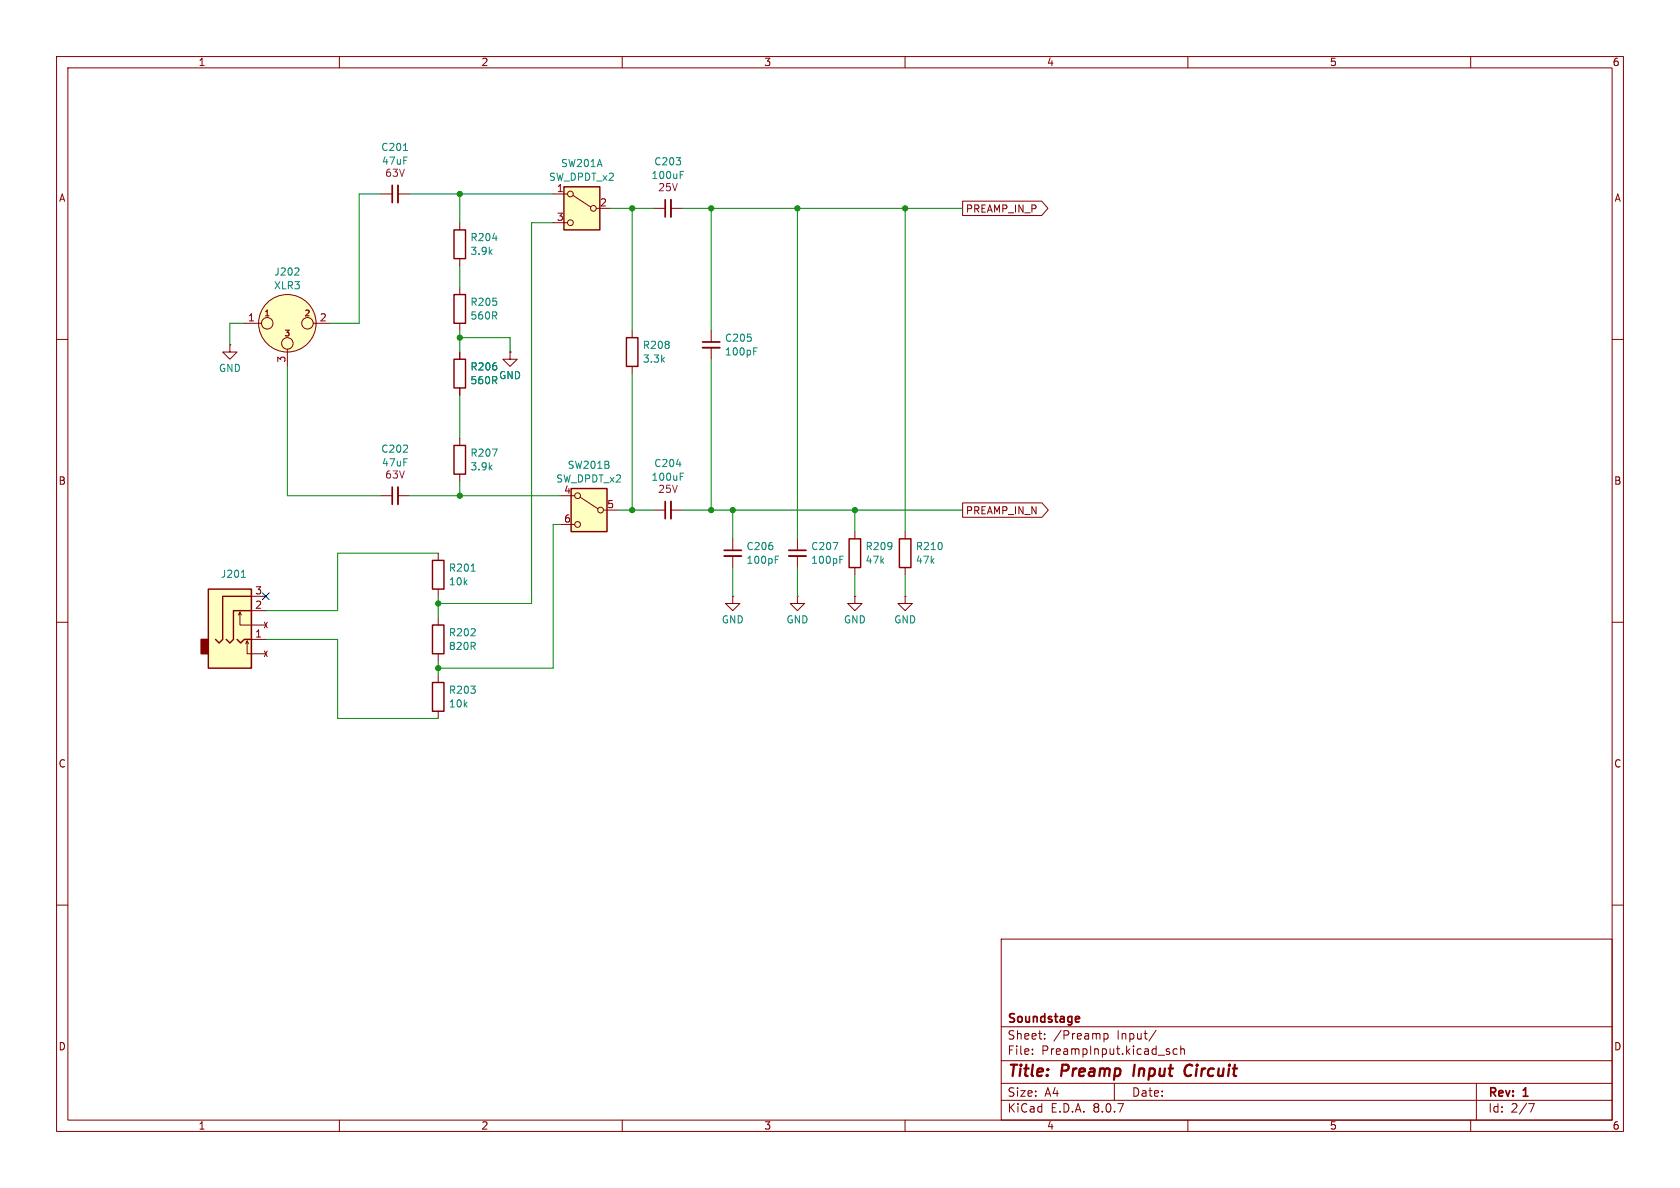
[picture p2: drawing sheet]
<svg xmlns="http://www.w3.org/2000/svg" width="297mm" height="210mm" viewBox="0 0 297 210" stroke-linecap="round" stroke-linejoin="round" font-family="sans-serif">
<g fill="none" stroke="#840000" stroke-width=".18">
<path d="M10 10h277v190h-277zM12 12h273v186h-273zM60 10v2M110 10v2M160 10v2M210 10v2M260 10v2M125.7 58.4v2.1M10 60h2M125.7 61.5v2M285 60h2M129.5 95.3v2"/>
<path d="M129.5 98.3v2M141 95.3v2M141 98.3v2M160 94v1.3M10 110h2M129.5 105.4v1.3h1.3l-1.3 1.3-1.2-1.3h1.2M129.5 105.4h.1M141 105.4v1.3h1.2l-1.2 1.3-1.3-1.3h1.3M141 105.4h.1M160 100.3v1.3M285 110h2M10 160h2"/>
<path d="M177 166h108v32h-108zM285 160h2M60 198v2M110 198v2M160 198v2M177 194.5h108M177 191.5h108M177 187.5h108M177 181.5h108M182.5 186.3v.1M182.5 185.5v.1M184.7 183.6v.1"/>
<path d="M184.7 182.8v.1M195.2 182.7v1.5M195.2 182.8l.4-.1 .3 .3v.4l-.2 .2h-.5M197 191.5v3M204.4 182.1l-1.3 2M206.4 185.9l.3 .1 .1 .2-.2 .2h-.3M206.4 185.4l.3 .1M208.1 185.5l-.4-.1-.3 .3v.4l.1 .2h.6M208.7 185.5l.3-.1 .3 .1 .1 .9M208.7 184.9v1.5M210 198v2M260 198v2"/>
<path d="M261 191.5v6.5M270.2 195.1h1l-.6 1.5"/>
</g>
<path d="M200.6 188.2l-.3 2M210.4 188.2a1.13 1.13 0 0 0-.9 .7 1.13 1.13 0 0 0 .2 1.2l.3 .1 .5-.1" fill="none" stroke="#840000" stroke-width=".4"/>
<path d="M124.2 60.5h3.1M128 97.3h3.1M139.4 97.3h3.1M190.6 179.7l.2 .3-.7 .2M190.8 180.6l-.2 .1" fill="none" stroke="#840000" stroke-width=".3"/>
<path d="M124.2 61.5h3.1M128 98.3h3.1M139.4 98.3h3.1" fill="none" stroke="#840000" stroke-width=".33"/>
<path d="M133.2 62.1h.5M133.2 61.5h.6M137.1 98.9h.4M137.1 98.3h.6M147.3 95.9h.8l-.5 1.3M148.5 98.9h.4M148.5 98.3h.6" fill="none" stroke="#008484" stroke-width=".18"/>
<path d="M159 95.3h2v5h-2z" fill="none" stroke="#840000" stroke-width=".25"/>
<path d="M36.8 104.1h7.6v14h-7.6z" fill="#ffffc2"/>
<path d="M35.6 113h1.2v2.6h-1.2z" fill="#840000" stroke="#840000" stroke-width=".25"/>
<path d="M80.3 40.6h2v5.1h-2zM110.7 59.7h2.1v5.1h-2.1zM76.5 99.1h2v5h-2zM150.1 95.3h2v5h-2zM36.8 104.1h7.6v14h-7.6zM41.9 113l.6 .7 .7-.7h1.2M44.4 108h-3.1v5l-.7 .7-.6-.7M44.4 105.4h-5v7.6l-.7 .7-.6-.7M76.5 110.5h2v5.1h-2zM76.5 120.7h2v5h-2z" fill="none" stroke="#840000" stroke-width=".25"/>
<g fill="none" stroke="#840000" stroke-width=".18">
<path d="M67.3 34.3h2M70.4 34.3h2M81.3 39.4v1.2M43.2 57.2h3M55.4 57.2h3M81.3 45.7v1.3M111.8 58.4v1.3M40.6 61v1.2h1.3l-1.3 1.3-1.2-1.3h1.2M40.6 61h.1M50.8 61.7v3.1M90.2 62.2v1.3h1.2l-1.2 1.3-1.3-1.3h1.3M90.2 62.2h.1"/>
<path d="M111.8 64.8v1.2M77.5 97.8v1.3M115.6 90.2h2M118.6 90.2h2M151.1 94v1.3M42.2 108.7l.2-.5v2.3h4.6M42.4 108.2l.3 .5M43.4 113.8l.3-.5v2.3h3.3M43.7 113.3l.2 .5M44.4 113h2.6M44.4 108h2.6M44.4 105.4h2.6"/>
<path d="M46.7 115.1l.5 1M46.7 110l.5 1M47.2 115.1l-.5 1M47.2 110l-.5 1M77.5 104.1v1.3M77.5 109.2v1.3M77.5 115.6v1.2M77.5 119.4v1.3M151.1 105.4v1.3h1.3l-1.3 1.3-1.2-1.3h1.2M151.1 105.4h.1M151.1 100.3v1.3M160 105.4v1.3h1.3l-1.3 1.3-1.3-1.3h1.3"/>
<path d="M160 105.4h.1M77.5 125.7v1.3"/>
<circle cx="47.2" cy="57.1" r="1.02"/>
<circle cx="50.8" cy="57.2" r="5.1"/>
<circle cx="54.4" cy="57.1" r="1.02"/>
<circle cx="50.8" cy="60.7" r="1.02"/>
</g>
<path d="M71.3 26.6h.8M52.7 47.4l.2 .2-.1 .3-.7 .7h.8M87.1 42.1h.8M119.6 82.1h.8M120.3 84.2h.4M120.3 83.6h.6M42.7 102.1h.7M83.3 101h.7" fill="none" stroke="#008484" stroke-width=".18"/>
<circle cx="50.8" cy="57.2" r="5.1" fill="#ffffc2" stroke="#ffffc2" stroke-width=".18"/>
<path d="M70.4 32.8v3M118.6 88.6v3.1" fill="none" stroke="#840000" stroke-width=".33"/>
<path d="M69.3 32.8v3M117.6 88.6v3.1" fill="none" stroke="#840000" stroke-width=".3"/>
<path d="M101 86.4h6.3v7.6h-6.3z" fill="#ffffc2"/>
<g fill="none" stroke="#840000" stroke-width=".18">
<path d="M115.6 36.8h2M118.6 36.8h2M81.3 50.8v1.3M81.3 57.2v1.2M81.3 62.2v1.3M81.3 68.6v1.3M81.3 77.5v1.2M67.3 87.6h2M70.4 87.6h2M81.3 83.8v1.3M99.1 87.6h2.5M99.1 92.7h2.5"/>
<path d="M102.6 87.9l3.1 2M106.7 90.2h2.5"/>
<circle cx="102.1" cy="87.6" r=".51"/>
<circle cx="102.1" cy="92.7" r=".51"/>
<circle cx="106.2" cy="90.2" r=".51"/>
</g>
<path d="M80.3 52.1h2v5.1h-2zM80.3 78.7h2v5.1h-2zM80.3 63.5h2v5.1h-2zM101 86.4h6.3v7.6h-6.3z" fill="none" stroke="#840000" stroke-width=".25"/>
<path d="M120.3 30.9h.4M120.3 30.3h.6M87 79.4h.9l-.6 1.2" fill="none" stroke="#008484" stroke-width=".18"/>
<path d="M118.6 35.3v3.1M70.4 86.1v3.1" fill="none" stroke="#840000" stroke-width=".33"/>
<path d="M117.6 35.3v3.1M69.3 86.1v3.1" fill="none" stroke="#840000" stroke-width=".3"/>
<path d="M99.7 33h6.3v7.6h-6.3z" fill="#ffffc2"/>
<g fill="none" stroke="#840000" stroke-width=".18">
<path d="M97.8 34.3h2.5M97.8 39.4h2.5M101.3 34.5l3.1 2.1M105.4 36.8h2.5M170.2 35.6h14l1.1 1.2-1.1 1.3h-14zM81.3 62.2v1.3M81.3 68.6v1.3M90.2 62.2h.1M170.2 88.9h14l1.1 1.3-1.1 1.2h-14z"/>
<circle cx="100.8" cy="39.4" r=".51"/>
<circle cx="100.8" cy="34.3" r=".51"/>
<circle cx="104.9" cy="36.8" r=".51"/>
</g>
<path d="M99.7 33h6.3v7.6h-6.3z" fill="none" stroke="#840000" stroke-width=".25"/>
<g fill="none" stroke="#008400" stroke-width=".18">
<path d="M67.3 34.3h-3.8v22.9h-5.1M72.4 34.3h25.4M81.3 34.3v5.1M97.8 39.4h-3.8v67.3h-16.5M107.9 36.8h7.7M111.8 36.8v21.6M120.6 36.8h49.6M125.7 36.8v21.6M141 36.8v58.5M160 36.8v57.2M43.2 57.2h-2.6v3.8M81.3 47v3.8"/>
<path d="M81.3 58.4v3.8M81.3 59.7h8.9v2.5M50.8 64.8v22.8h16.5M81.3 69.9v7.6M111.8 66v24.2M125.7 63.5v26.7M72.4 87.6h26.7M77.5 97.8h-17.8v10.2h-12.7M81.3 85.1v2.5M99.1 92.7h-1.3v25.4h-20.3M109.2 90.2h6.4M120.6 90.2h49.6"/>
<path d="M129.5 90.2v5.1M151.1 90.2v3.8M47 113h12.7v14h17.8M77.5 105.4v3.8M77.5 116.8v2.6M129.5 100.3v5.1M141 100.3v5.1M151.1 101.6v3.8M160 101.6v3.8"/>
</g>
<path d="M46.4 104.8l1.2 1.2M47.6 104.8l-1.2 1.2" fill="none" stroke="#000084" stroke-width=".18"/>
<g fill="#008400" stroke="#008400" stroke-width=".18">
<circle cx="160" cy="36.8" r=".46"/>
<circle cx="125.7" cy="36.8" r=".46"/>
<circle cx="141" cy="36.8" r=".46"/>
<circle cx="125.7" cy="90.2" r=".46"/>
<circle cx="129.5" cy="90.2" r=".46"/>
<circle cx="111.8" cy="36.8" r=".46"/>
<circle cx="111.8" cy="90.2" r=".46"/>
<circle cx="151.1" cy="90.2" r=".46"/>
<circle cx="77.5" cy="106.7" r=".46"/>
<circle cx="81.3" cy="87.6" r=".46"/>
<circle cx="77.5" cy="118.1" r=".46"/>
<circle cx="81.3" cy="34.3" r=".46"/>
<circle cx="81.3" cy="59.7" r=".46"/>
</g>
<g font-size="2.8" fill="#840000">
<text x="178" y="190.9">Title:</text>
<text x="187.7" y="190.9">Preamp</text>
<text x="201.2" y="190.9">Input</text>
<text x="211.1" y="190.9">Circuit</text>
</g>
<g font-size="2.1" fill="#840000">
<text x="178" y="184">Sheet:</text>
<text x="178" y="181.2">Soundstage</text>
<text x="186.2" y="184">/Preamp</text>
<text x="197.5" y="184">Input/</text>
<text x="178" y="186.7">File:</text>
<text x="184.1" y="186.7">PreampInput.kicad_sch</text>
<text x="178" y="196.9">KiCad</text>
<text x="178" y="194.1">Size:</text>
<text x="184.7" y="194.1">A4</text>
<text x="185.7" y="196.9">E.D.A.</text>
<text x="193.3" y="196.9">8.0.7</text>
<text x="200" y="194.1">Date:</text>
<text x="263" y="194.3">Rev:</text>
<text x="263" y="196.9">Id:</text>
<text x="267.1" y="196.9">2/7</text>
<text x="269.4" y="194.3">1</text>
</g>
<g font-size="1.8" fill="#840000">
<text x="35" y="11.9">1</text>
<text x="85" y="11.9">2</text>
<text x="135" y="11.9">3</text>
<text x="185" y="11.9">4</text>
<text x="235" y="11.9">5</text>
<text x="285" y="11.9">6</text>
<text x="10.3" y="35.9">A</text>
<text x="98.4" y="34">1</text>
<text x="285.3" y="35.9">A</text>
<text x="98.4" y="39.1">3</text>
<text x="106" y="36.6">2</text>
<text x="170.7" y="37.8">PREAMP_IN_P</text>
<text x="43.7" y="56.9">1</text>
<text x="56.4" y="56.9">2</text>
<text x="50.5" y="64.2" transform="rotate(-90 50.5 64.2)">3</text>
<text x="10.3" y="85.9">B</text>
<text x="99.6" y="87.4">4</text>
<text x="107.2" y="89.9">5</text>
<text x="285.3" y="85.9">B</text>
<text x="99.6" y="92.5">6</text>
<text x="170.7" y="91.1">PREAMP_IN_N</text>
<text x="45" y="107.7">2</text>
<text x="45" y="105.2">3</text>
<text x="45" y="112.8">1</text>
<text x="10.3" y="135.9">C</text>
<text x="285.3" y="135.9">C</text>
<text x="10.3" y="185.9">D</text>
<text x="285.3" y="185.9">D</text>
<text x="35" y="199.9">1</text>
<text x="85" y="199.9">2</text>
<text x="135" y="199.9">3</text>
<text x="185" y="199.9">4</text>
<text x="235" y="199.9">5</text>
<text x="285" y="199.9">6</text>
</g>
<g font-size="1.8" fill="#008484">
<text x="67.3" y="26.9">C201</text>
<text x="67.4" y="29.3">47uF</text>
<text x="99.1" y="29.7">SW201A</text>
<text x="115.6" y="29.4">C203</text>
<text x="97" y="32.2">SW_DPDT_x2</text>
<text x="115.1" y="31.9">100uF</text>
<text x="83.1" y="42.8">R204</text>
<text x="83.1" y="45.3">3.9k</text>
<text x="48.3" y="51.3">XLR3</text>
<text x="48.4" y="48.9">J202</text>
<text x="83.1" y="54.3">R205</text>
<text x="83.1" y="56.7">560R</text>
<text x="38.6" y="66">GND</text>
<text x="83.1" y="65.7">R206</text>
<text x="113.5" y="61.9">R208</text>
<text x="113.5" y="64.3">3.3k</text>
<text x="128.1" y="60.6">C205</text>
<text x="128.1" y="63">100pF</text>
<text x="83.1" y="68.1">560R</text>
<text x="88.1" y="67.2">GND</text>
<text x="67.3" y="80.2">C202</text>
<text x="67.4" y="82.7">47uF</text>
<text x="83.1" y="80.9">R207</text>
<text x="83.1" y="83.4">3.9k</text>
<text x="100.3" y="83.1">SW201B</text>
<text x="115.6" y="82.8">C204</text>
<text x="98.2" y="85.5">SW_DPDT_x2</text>
<text x="115.1" y="85.2">100uF</text>
<text x="79.3" y="101.3">R201</text>
<text x="131.9" y="97.4">C206</text>
<text x="131.9" y="99.9">100pF</text>
<text x="143.3" y="97.4">C207</text>
<text x="143.3" y="99.9">100pF</text>
<text x="152.9" y="97.4">R209</text>
<text x="152.9" y="99.9">47k</text>
<text x="161.8" y="97.4">R210</text>
<text x="161.8" y="99.9">47k</text>
<text x="38.9" y="102.3">J201</text>
<text x="79.3" y="103.7">10k</text>
<text x="79.3" y="112.7">R202</text>
<text x="127.5" y="110.4">GND</text>
<text x="138.9" y="110.4">GND</text>
<text x="149.1" y="110.4">GND</text>
<text x="158" y="110.4">GND</text>
<text x="79.3" y="115.1">820R</text>
<text x="79.3" y="122.8">R203</text>
<text x="79.3" y="125.3">10k</text>
</g>
<g font-size="1.8" fill="#840084">
<text x="68" y="31.5">63V</text>
<text x="116.3" y="34">25V</text>
<text x="68" y="84.8">63V</text>
<text x="116.3" y="87.3">25V</text>
</g>
<g font-size="1.4" fill="#840000">
<text x="46.6" y="56.2">1</text>
<text x="50.1" y="59.7">3</text>
<text x="53.7" y="56.2">2</text>
</g>
</svg>
